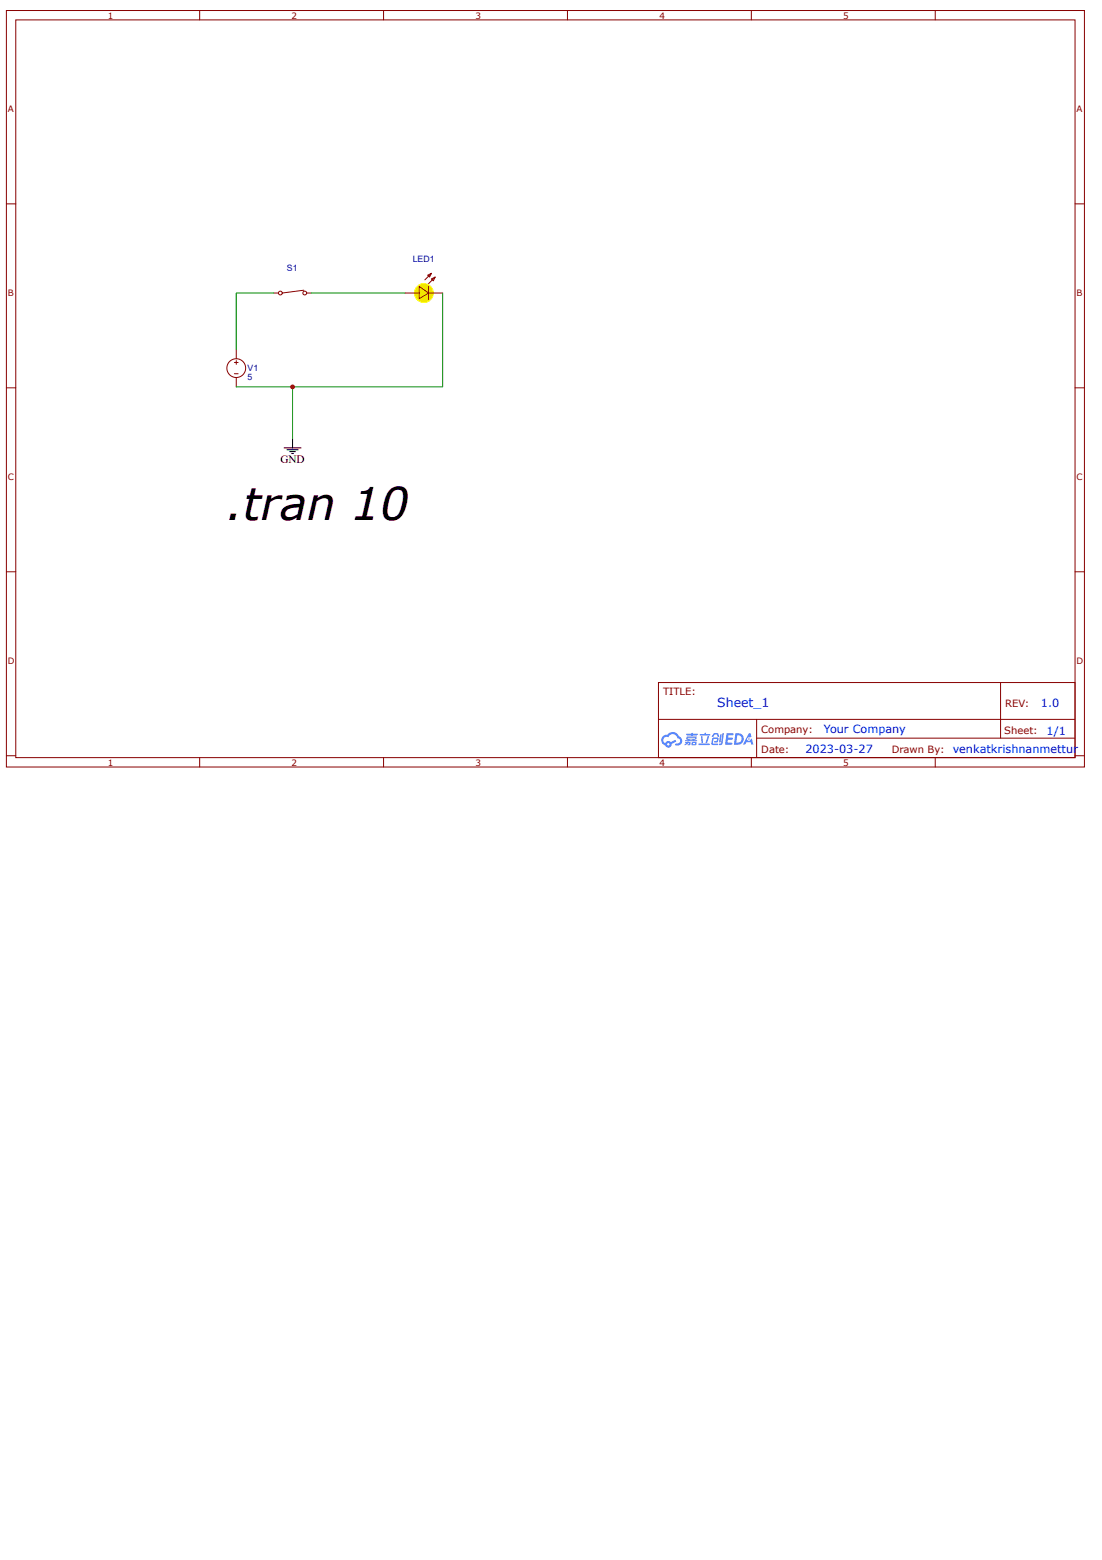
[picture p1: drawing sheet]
<svg xmlns="http://www.w3.org/2000/svg" width="210mm" height="297mm" viewBox="0 0 210 297" stroke-linecap="round" stroke-linejoin="round" font-family="sans-serif">
<g fill="none" stroke="#800" stroke-width=".19">
<path d="M1.2 2h205.3v144h-205.3zM3 3.8h201.8v140.4h-201.8zM38 2v1.8M73.1 2v1.8M108.1 2v1.8M143.1 2v1.8M178.1 2v1.8M1.2 38.8h1.8M204.8 38.8h1.7M1.2 73.8h1.8M204.8 73.8h1.7M1.2 108.9h1.8"/>
<path d="M204.8 108.9h1.7M125.4 130h79.4v14.2h-79.4zM125.4 137h79.3M144.1 137v7.1M190.6 130v10.5M1.2 143.9h1.8M38 144.2v1.8M73.1 144.2v1.8M108.1 144.2v1.8M143.1 144.2v1.8M144.1 140.5h60.6M178.1 144.2v1.8"/>
<path d="M204.8 143.9h1.7"/>
</g>
<g fill="#58f">
<path d="M138.4 139.6l1.3 .1v.1l-.2 .2h-.8v.4h.7l.2 .2-.2 .2h-.8l-.1 .6h.8l.1 .1v.2l-1.3 .1z"/>
<path d="M142.6 139.6h.4l.1 .7-.3 .1a.34 .34 0 0 0-.5 .2 .34 .34 0 0 0 .2 .4 .34 .34 0 0 0 .5-.2l.2-.2 .3 1.2h-.4l-.1-.5h-.8l-.3 .5h-.4z"/>
<path d="M137.2 139.8h.3l-.2 1.4-.2 .2-.1-.2z"/>
<path d="M137.6 139.6h.3l-.3 1.9a.4 .4 0 0 1-.3 .4 .4 .4 0 0 1-.4-.2l.4-.2z"/>
<path d="M135.9 139.7l.3-.1h.5l.3 .7h-.3l-.2-.4h-.4l-.3 .4h-.2z"/>
<path d="M135.8 140.5l.8-.1a.53 .53 0 0 1 .2 .7 .53 .53 0 0 1-.6 .3l-.1-.3h.4l.1-.4h-.7l-.1 .8 .9 .1v.2l-.9 .1-.3-.1v-.3z"/>
<path d="M133.1 141.6h2l.1 .1-.1 .2h-2z"/>
<path d="M134.8 140.1h.3l-.4 1.3-.2 .1-.1-.1z"/>
<path d="M133.5 140.2h.3l.1 1.1-.1 .2-.2-.1z"/>
<path d="M133.3 139.8h.9v-.3h.3v.3h.7l.1 .1-.2 .2h-1.8z"/>
<path d="M130.5 141.3l.4-.1 .5 .1a.34 .34 0 0 1 0 .5l-.4 .1v-.2l.3-.1v-.1h-.3l-.6 .4v-.2l.4-.2h-.3z"/>
<path d="M130.7 139.7h1v-.1l.3-.1v.2h.8l.2 .1-1 .1-.1 .1h.8v.2h-1.9v-.2h.8v-.1h-.9z"/>
<path d="M140.1 139.6l-.3 2.2h.6a1.14 1.14 0 0 0 1.2-1.3 1.14 1.14 0 0 0-1.5-.9zM140.4 140a.73 .73 0 0 1 .8 .8 .73 .73 0 0 1-1 .6z"/>
<path d="M130.8 140.3l-.1 .5 .3 .1h-.5v.2h2.2v-.2h-.5l.2-.1a.32 .32 0 0 0 .3-.5zM131 140.5h1.4l-.1 .1h-1.3zM131.3 140.8h.7l-.1 .1h-.6z"/>
<path d="M131.8 141.3l-.1 .5 .7 .1a.42 .42 0 0 0 .3-.6zM132 141.5h.4l-.1 .2h-.3z"/>
<path d="M126.2 140.2a1.04 1.04 0 0 0 .5 1.7 .63 .63 0 0 0 .7 .4 .63 .63 0 0 0 .5-.6l.9-.5-.2-.3-.8 .4-.2-.1a.62 .62 0 0 0-.9 .3 .64 .64 0 0 1-.3-.9 .64 .64 0 0 1 .9-.2 .92 .92 0 0 1 .9-.6 .92 .92 0 0 1 .9 .8 .52 .52 0 0 1 .4 .6 .52 .52 0 0 1-.7 .4l-.2 .2a.87 .87 0 0 0 1.3-.4 .87 .87 0 0 0-.6-1.2 1.34 1.34 0 0 0-2.3-.3zM127.1 141.7a.24 .24 0 0 1 .4 0 .24 .24 0 0 1-.4 0z"/>
<circle cx="142.6" cy="140.7" r=".13"/>
</g>
<circle cx="80.7" cy="55.8" r="1.79" fill="#ff0"/>
<circle cx="80.7" cy="55.8" r="1.79" fill="none" stroke="#ff0" stroke-width=".19"/>
<g fill="none" stroke="#800" stroke-width=".19">
<path d="M52.1 55.8h.9M57.9 55.3l-4.1 .5M58.4 55.8h.9M77.2 55.8h2.6M79.8 54.5l1.8 1.3-1.8 1.1zM81.5 52.4l.7-.4-.4 .8zM81.6 54.5v2.5M81.6 55.8h2.7M82.2 53.1l.7-.3-.4 .7zM82.2 52l-1.3 1.3M44.6 69h.8M44.6 71.2h.8"/>
<path d="M45 66.5v1.8M45 68.7v.7M45 71.9v1.8"/>
<circle cx="53.4" cy="55.8" r=".36"/>
<circle cx="58" cy="55.8" r=".36"/>
<circle cx="45" cy="70.1" r="1.79"/>
</g>
<path d="M82.9 52.8l-1.3 1.2" fill="none" stroke="#800000" stroke-width=".19"/>
<path d="M52.1 55.8h-7.1v10.7M59.3 55.8h17.9M84.3 55.8v17.9h-39.3M55.7 73.7v9.8" fill="none" stroke="#080" stroke-width=".19"/>
<path d="M54.1 85.3h3.2M54.6 85.6h2.2M55.2 86h1.1M55.5 86.3h.4M55.7 83.5v1.8" fill="none" stroke="#000" stroke-width=".19"/>
<circle cx="55.7" cy="73.7" r=".45" fill="#c00"/>
<text font-size="8.6" x="43.2" y="99">.tran 10</text>
<text font-size="2.4" fill="#00f" x="136.6" y="134.5">Sheet_1</text>
<text font-size="2.1" x="53.4" y="88.1">GND</text>
<g font-size="2.1" fill="#00f">
<text x="198.3" y="134.6">1.0</text>
<text x="153.4" y="143.4">2023-03-27</text>
<text x="156.9" y="139.5">Your Company</text>
<text x="181.5" y="143.4">venkatkrishnanmettur</text>
<text x="199.3" y="139.9">1/1</text>
</g>
<g font-size="1.9" fill="#800">
<text x="126.3" y="132.3">TITLE:</text>
<text x="191.5" y="134.6">REV:</text>
<text x="145" y="143.4">Date:</text>
<text x="145" y="139.5">Company:</text>
<text x="169.8" y="143.4">Drawn By:</text>
<text x="191.3" y="139.8">Sheet:</text>
</g>
<g font-size="1.7" fill="#800">
<text x="20.5" y="3.5">1</text>
<text x="55.5" y="3.5">2</text>
<text x="90.6" y="3.5">3</text>
<text x="125.6" y="3.5">4</text>
<text x="160.6" y="3.5">5</text>
<text x="1.5" y="21.3">A</text>
<text x="205" y="21.3">A</text>
<text x="1.5" y="56.3">B</text>
<text x="205" y="56.3">B</text>
<text x="1.5" y="91.4">C</text>
<text x="205" y="91.4">C</text>
<text x="1.5" y="126.4">D</text>
<text x="205" y="126.4">D</text>
<text x="20.5" y="145.8">1</text>
<text x="55.5" y="145.8">2</text>
<text x="90.6" y="145.8">3</text>
<text x="125.6" y="145.8">4</text>
<text x="160.6" y="145.8">5</text>
</g>
<g font-size="1.7" fill="#000080">
<text x="54.7" y="51.6">S1</text>
<text x="78.6" y="50">LED1</text>
<text x="47.1" y="70.7">V1</text>
<text x="47.1" y="72.3">5</text>
</g>
</svg>
